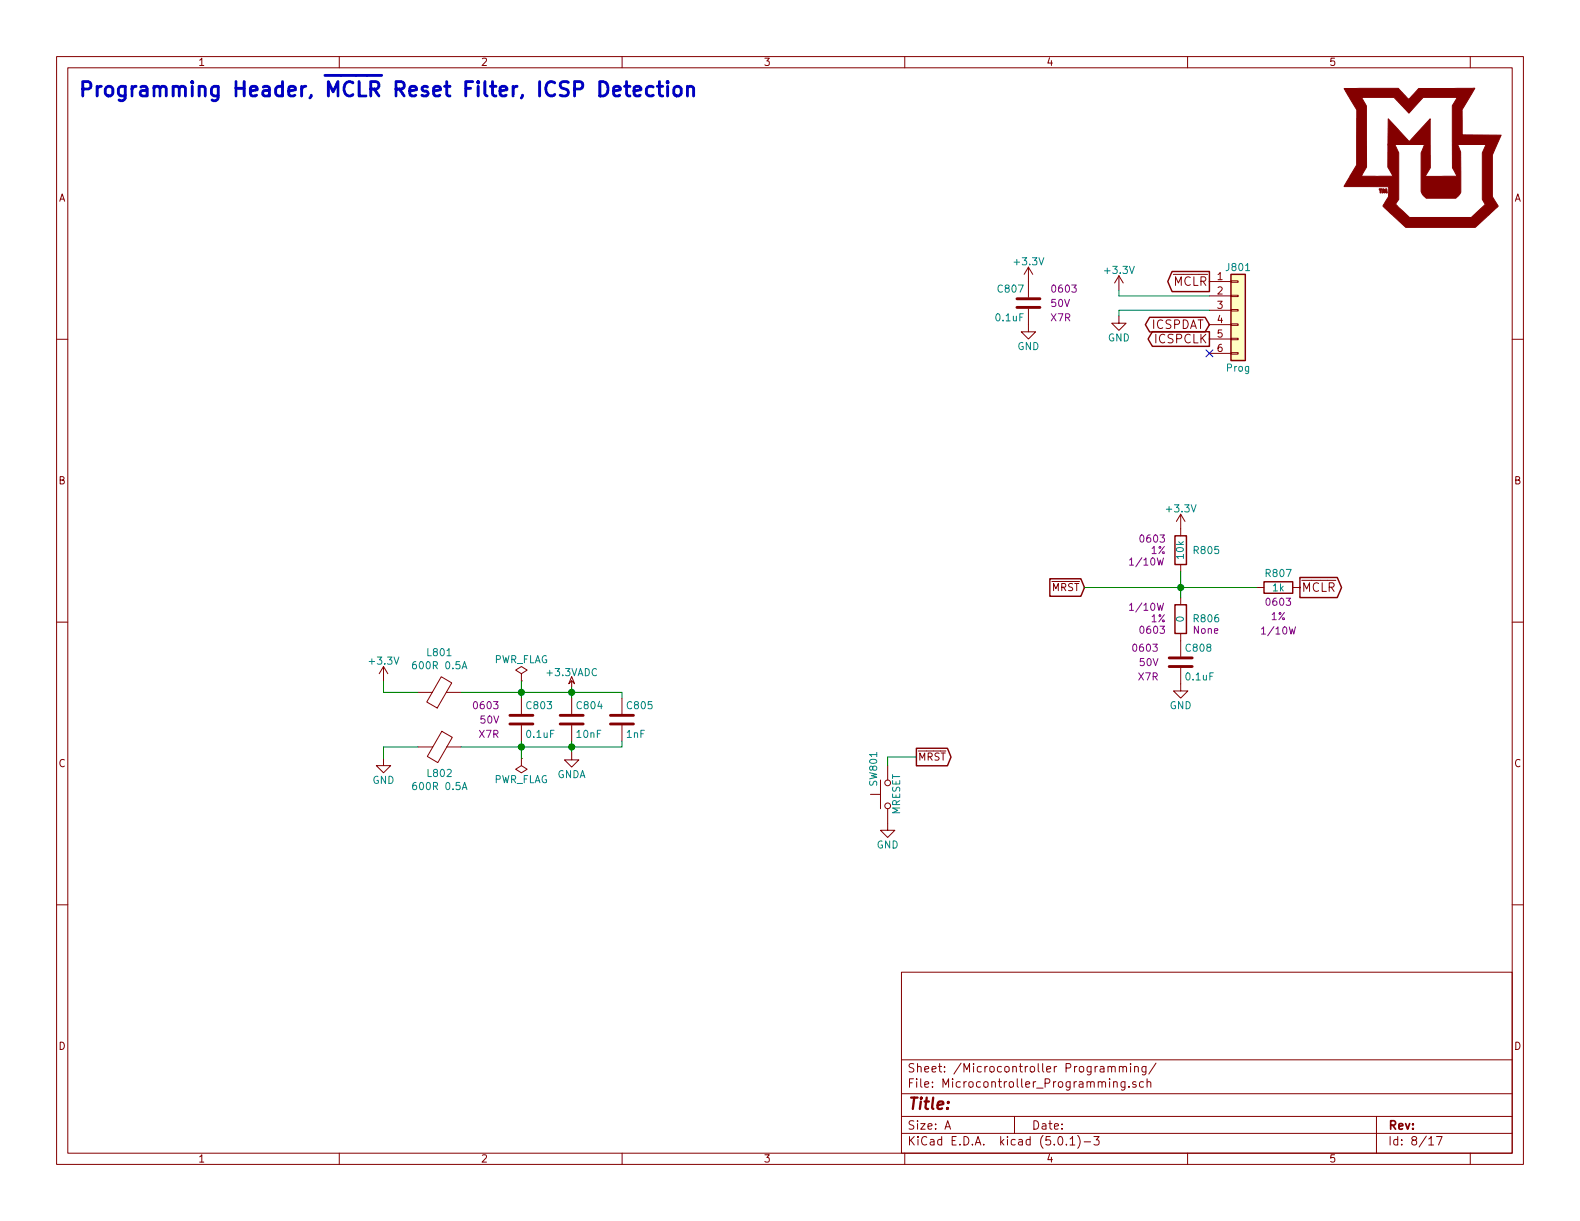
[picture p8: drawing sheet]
EESchema Schematic File Version 4
LIBS:AC_Power_Meter-cache
EELAYER 26 0
EELAYER END
$Descr A 11000 8500
encoding utf-8
Sheet 8 17
Title ""
Date ""
Rev ""
Comp ""
Comment1 ""
Comment2 ""
Comment3 ""
Comment4 ""
$EndDescr
$Comp
L Connector_Generic:Conn_01x06 J801
U 1 1
P 8620 2160
F 0 "J801" H 8620 2460 50  0000 C CNN
F 1 "Prog" H 8620 1760 50  0000 C CNN
F 2 "Custom Footprints Library:PICKIT3_Header" H 8620 2160 50  0001 C CNN
F 3 "" H 8620 2160 50  0001 C CNN
	1    8620 2160
	1    0    0    -1  
$EndComp
Text GLabel 8420 1960 0    60   Output ~ 0
~MCLR
Text GLabel 8420 2360 0    60   Output ~ 0
ICSPCLK
Text GLabel 8420 2260 0    60   BiDi ~ 0
ICSPDAT
NoConn ~ 8420 2460
$Comp
L power:GND #PWR0822
U 1 1
P 7790 2200
F 0 "#PWR0822" H 7790 1950 50  0001 C CNN
F 1 "GND" H 7790 2050 50  0000 C CNN
F 2 "" H 7790 2200 50  0001 C CNN
F 3 "" H 7790 2200 50  0001 C CNN
	1    7790 2200
	1    0    0    -1  
$EndComp
Wire Wire Line
	7790 2200 7790 2160
Wire Wire Line
	7790 2160 8420 2160
Wire Wire Line
	8420 2060 7790 2060
Wire Wire Line
	7790 2060 7790 2020
Text Notes 540  690  0    100  ~ 20
Programming Header, ~MCLR~ Reset Filter, ICSP Detection
$Comp
L power:GND #PWR0820
U 1 1
P 7160 2260
F 0 "#PWR0820" H 7160 2010 50  0001 C CNN
F 1 "GND" H 7160 2110 50  0000 C CNN
F 2 "" H 7160 2260 50  0001 C CNN
F 3 "" H 7160 2260 50  0001 C CNN
	1    7160 2260
	-1   0    0    -1  
$EndComp
$Comp
L Custom_Library:C_Custom C807
U 1 1
P 7160 2110
F 0 "C807" H 7185 2210 50  0000 L CNN
F 1 "0.1uF" H 7185 2010 50  0000 L CNN
F 2 "Capacitors_SMD:C_0603" H 7198 1960 50  0001 C CNN
F 3 "" H 7185 2210 50  0001 C CNN
F 4 "0603" H 7010 2210 50  0000 R CNN "display_footprint"
F 5 "50V" H 7010 2110 50  0000 R CNN "Voltage"
F 6 "X7R" H 7010 2010 50  0000 R CNN "Dielectric"
F 7 "490-8020-1-ND" H 7585 2610 60  0001 C CNN "Digi-Key PN"
	1    7160 2110
	-1   0    0    -1  
$EndComp
$Comp
L Custom_Library:R_Custom R805
U 1 1
P 8220 3830
F 0 "R805" H 8140 3830 50  0000 R CNN
F 1 "10k" V 8220 3830 50  0000 C CNN
F 2 "Resistors_SMD:R_0603" H 8220 3830 50  0001 C CNN
F 3 "" H 8220 3830 50  0001 C CNN
F 4 "0603" H 8320 3910 50  0000 L CNN "display_footprint"
F 5 "1%" H 8320 3830 50  0000 L CNN "Tolerance"
F 6 "1/10W" H 8330 3750 50  0000 L CNN "Wattage"
F 7 "RHM10KADCT-ND" H 8520 4230 60  0001 C CNN "Digi-Key PN"
	1    8220 3830
	-1   0    0    -1  
$EndComp
$Comp
L Custom_Library:R_Custom R807
U 1 1
P 8900 4090
F 0 "R807" V 8800 4090 50  0000 C CNN
F 1 "1k" V 8900 4090 50  0000 C CNN
F 2 "Resistors_SMD:R_0603" H 8900 4090 50  0001 C CNN
F 3 "" H 8900 4090 50  0001 C CNN
F 4 "0603" V 9000 4090 50  0000 C CNN "display_footprint"
F 5 "1%" V 9100 4090 50  0000 C CNN "Tolerance"
F 6 "1/10W" V 9200 4090 50  0000 C CNN "Wattage"
F 7 "MCT0603-1.00K-CFCT-ND" H 9200 4490 60  0001 C CNN "Digi-Key PN"
	1    8900 4090
	0    1    1    0   
$EndComp
Wire Wire Line
	8750 4090 8220 4090
Wire Wire Line
	8220 4090 8220 3980
Text GLabel 9050 4090 2    60   Output ~ 0
~MCLR
$Comp
L Custom_Library:R_Custom R806
U 1 1
P 8220 4310
F 0 "R806" H 8140 4310 50  0000 R CNN
F 1 "0" V 8220 4310 50  0000 C CNN
F 2 "Resistors_SMD:R_0603" H 8220 4310 50  0001 C CNN
F 3 "" H 8220 4310 50  0001 C CNN
F 4 "None" H 8140 4390 50  0000 R CNN "Config"
F 5 "0603" H 8320 4390 50  0000 L CNN "display_footprint"
F 6 "1%" H 8320 4310 50  0000 L CNN "Tolerance"
F 7 "1/10W" H 8330 4230 50  0000 L CNN "Wattage"
F 8 "" H 8520 4710 60  0001 C CNN "Digi-Key PN"
	1    8220 4310
	-1   0    0    1   
$EndComp
Wire Wire Line
	8220 4160 8220 4090
Connection ~ 8220 4090
$Comp
L Custom_Library:C_Custom C808
U 1 1
P 8220 4610
F 0 "C808" H 8245 4710 50  0000 L CNN
F 1 "0.1uF" H 8245 4510 50  0000 L CNN
F 2 "Capacitors_SMD:C_0603" H 8258 4460 50  0001 C CNN
F 3 "" H 8245 4710 50  0001 C CNN
F 4 "0603" H 8070 4710 50  0000 R CNN "display_footprint"
F 5 "50V" H 8070 4610 50  0000 R CNN "Voltage"
F 6 "X7R" H 8070 4510 50  0000 R CNN "Dielectric"
F 7 "490-8020-1-ND" H 8645 5110 60  0001 C CNN "Digi-Key PN"
	1    8220 4610
	1    0    0    -1  
$EndComp
$Comp
L power:GND #PWR0824
U 1 1
P 8220 4760
F 0 "#PWR0824" H 8220 4510 50  0001 C CNN
F 1 "GND" H 8220 4610 50  0000 C CNN
F 2 "" H 8220 4760 50  0001 C CNN
F 3 "" H 8220 4760 50  0001 C CNN
	1    8220 4760
	1    0    0    -1  
$EndComp
$Comp
L Custom_Library:MU_Logo #G801
U 1 1
P 9900 1100
F 0 "#G801" H 9900 614 60  0001 C CNN
F 1 "MU_Logo" H 9900 1586 60  0001 C CNN
F 2 "" H 9900 1100 50  0001 C CNN
F 3 "" H 9900 1100 50  0001 C CNN
	1    9900 1100
	1    0    0    -1  
$EndComp
$Comp
L Device:Ferrite_Bead L?
U 1 1
P 3060 4820
AR Path="/5BB27BCC/5BBA5EDA" Ref="L?"  Part="1" 
AR Path="/5BB27B84/5BBA5EDA" Ref="L?"  Part="1" 
AR Path="/5BB27BA3/5BBA5EDA" Ref="L801"  Part="1" 
F 0 "L801" V 3334 4820 50  0000 C CNN
F 1 "600R 0.5A" V 3243 4820 50  0000 C CNN
F 2 "Inductors_SMD:L_0603" V 2990 4820 50  0001 C CNN
F 3 "~" H 3060 4820 50  0001 C CNN
F 4 "732-1593-1-ND" V 3060 4820 50  0001 C CNN "Digi-Key PN"
	1    3060 4820
	0    -1   -1   0   
$EndComp
$Comp
L Device:Ferrite_Bead L?
U 1 1
P 3060 5200
AR Path="/5BB27BCC/5BBA5EE2" Ref="L?"  Part="1" 
AR Path="/5BB27B84/5BBA5EE2" Ref="L?"  Part="1" 
AR Path="/5BB27BA3/5BBA5EE2" Ref="L802"  Part="1" 
F 0 "L802" V 3242 5200 50  0000 C CNN
F 1 "600R 0.5A" V 3333 5200 50  0000 C CNN
F 2 "Inductors_SMD:L_0603" V 2990 5200 50  0001 C CNN
F 3 "~" H 3060 5200 50  0001 C CNN
F 4 "732-1593-1-ND" V 3060 5200 50  0001 C CNN "Digi-Key PN"
	1    3060 5200
	0    1    1    0   
$EndComp
$Comp
L Custom_Library:C_Custom C803
U 1 1
P 3630 5010
AR Path="/5BB27BA3/5BBA5EED" Ref="C803"  Part="1" 
AR Path="/5BB27B84/5BBA5EED" Ref="C?"  Part="1" 
F 0 "C803" H 3655 5110 50  0000 L CNN
F 1 "0.1uF" H 3655 4910 50  0000 L CNN
F 2 "Capacitors_SMD:C_0603" H 3668 4860 50  0001 C CNN
F 3 "" H 3655 5110 50  0001 C CNN
F 4 "0603" H 3480 5110 50  0000 R CNN "display_footprint"
F 5 "50V" H 3480 5010 50  0000 R CNN "Voltage"
F 6 "X7R" H 3480 4910 50  0000 R CNN "Dielectric"
F 7 "490-8020-1-ND" H 4055 5510 60  0001 C CNN "Digi-Key PN"
	1    3630 5010
	1    0    0    -1  
$EndComp
$Comp
L Custom_Library:C_Custom C804
U 1 1
P 3980 5010
AR Path="/5BB27BA3/5BBA5EF8" Ref="C804"  Part="1" 
AR Path="/5BB27B84/5BBA5EF8" Ref="C?"  Part="1" 
F 0 "C804" H 4005 5110 50  0000 L CNN
F 1 "10nF" H 4005 4910 50  0000 L CNN
F 2 "Capacitors_SMD:C_0603" H 4018 4860 50  0001 C CNN
F 3 "" H 4005 5110 50  0001 C CNN
F 4 "0603" H 3830 5110 50  0001 R CNN "display_footprint"
F 5 "50V" H 3830 5010 50  0001 R CNN "Voltage"
F 6 "X7R" H 3830 4910 50  0001 R CNN "Dielectric"
F 7 "1276-1921-1-ND" H 4405 5510 60  0001 C CNN "Digi-Key PN"
	1    3980 5010
	1    0    0    -1  
$EndComp
$Comp
L Custom_Library:C_Custom C805
U 1 1
P 4330 5010
AR Path="/5BB27BA3/5BBA5F03" Ref="C805"  Part="1" 
AR Path="/5BB27B84/5BBA5F03" Ref="C?"  Part="1" 
F 0 "C805" H 4355 5110 50  0000 L CNN
F 1 "1nF" H 4355 4910 50  0000 L CNN
F 2 "Capacitors_SMD:C_0603" H 4368 4860 50  0001 C CNN
F 3 "" H 4355 5110 50  0001 C CNN
F 4 "0603" H 4180 5110 50  0001 R CNN "display_footprint"
F 5 "50V" H 4180 5010 50  0001 R CNN "Voltage"
F 6 "X7R" H 4180 4910 50  0001 R CNN "Dielectric"
F 7 "478-1215-1-ND" H 4755 5510 60  0001 C CNN "Digi-Key PN"
	1    4330 5010
	1    0    0    -1  
$EndComp
Wire Wire Line
	3980 4780 3980 4820
Wire Wire Line
	3980 4820 4330 4820
Wire Wire Line
	4330 4820 4330 4860
Connection ~ 3980 4820
Wire Wire Line
	3980 4820 3980 4860
Wire Wire Line
	3980 4820 3630 4820
Wire Wire Line
	3630 4820 3630 4860
Wire Wire Line
	3980 5160 3980 5200
Wire Wire Line
	3980 5200 4330 5200
Wire Wire Line
	4330 5200 4330 5160
Connection ~ 3980 5200
Wire Wire Line
	3980 5200 3980 5240
Wire Wire Line
	3980 5200 3630 5200
Wire Wire Line
	3630 5200 3630 5160
Wire Wire Line
	3210 4820 3630 4820
Connection ~ 3630 4820
Wire Wire Line
	3210 5200 3630 5200
Connection ~ 3630 5200
$Comp
L power:+3.3VADC #PWR?
U 1 1
P 3980 4780
AR Path="/5BB27B84/5BBA5F1C" Ref="#PWR?"  Part="1" 
AR Path="/5BB27BA3/5BBA5F1C" Ref="#PWR0811"  Part="1" 
F 0 "#PWR0811" H 4130 4730 50  0001 C CNN
F 1 "+3.3VADC" H 3980 4880 50  0000 C CNN
F 2 "" H 3980 4780 50  0001 C CNN
F 3 "" H 3980 4780 50  0001 C CNN
	1    3980 4780
	1    0    0    -1  
$EndComp
$Comp
L power:GNDA #PWR?
U 1 1
P 3980 5240
AR Path="/5BB27B84/5BBA5F22" Ref="#PWR?"  Part="1" 
AR Path="/5BB27BA3/5BBA5F22" Ref="#PWR0812"  Part="1" 
F 0 "#PWR0812" H 3980 4990 50  0001 C CNN
F 1 "GNDA" H 3980 5090 50  0000 C CNN
F 2 "" H 3980 5240 50  0001 C CNN
F 3 "" H 3980 5240 50  0001 C CNN
	1    3980 5240
	1    0    0    -1  
$EndComp
Wire Wire Line
	2670 4740 2670 4820
Wire Wire Line
	2670 4820 2910 4820
$Comp
L power:GND #PWR?
U 1 1
P 2670 5280
AR Path="/5BB27B84/5BBA5F30" Ref="#PWR?"  Part="1" 
AR Path="/5BB27BA3/5BBA5F30" Ref="#PWR0805"  Part="1" 
F 0 "#PWR0805" H 2670 5030 50  0001 C CNN
F 1 "GND" H 2670 5130 50  0000 C CNN
F 2 "" H 2670 5280 50  0001 C CNN
F 3 "" H 2670 5280 50  0001 C CNN
	1    2670 5280
	1    0    0    -1  
$EndComp
Wire Wire Line
	2670 5280 2670 5200
Wire Wire Line
	2670 5200 2910 5200
$Comp
L power:PWR_FLAG #FLG0104
U 1 1
P 3630 5280
F 0 "#FLG0104" H 3630 5355 50  0001 C CNN
F 1 "PWR_FLAG" H 3630 5430 50  0000 C CNN
F 2 "" H 3630 5280 50  0001 C CNN
F 3 "~" H 3630 5280 50  0001 C CNN
	1    3630 5280
	-1   0    0    1   
$EndComp
$Comp
L power:PWR_FLAG #FLG0105
U 1 1
P 3630 4740
F 0 "#FLG0105" H 3630 4815 50  0001 C CNN
F 1 "PWR_FLAG" H 3630 4890 50  0000 C CNN
F 2 "" H 3630 4740 50  0001 C CNN
F 3 "~" H 3630 4740 50  0001 C CNN
	1    3630 4740
	1    0    0    -1  
$EndComp
Wire Wire Line
	3630 4740 3630 4820
Wire Wire Line
	3630 5280 3630 5200
Text GLabel 7550 4090 0    50   Input ~ 0
~MRST
Wire Wire Line
	7550 4090 8220 4090
$Comp
L Switch:SW_Push SW801
U 1 1
P 6180 5530
AR Path="/5BB27BA3/5BBDC59C" Ref="SW801"  Part="1" 
AR Path="/5BC25FFE/5BBDC59C" Ref="SW?"  Part="1" 
F 0 "SW801" H 6230 5630 50  0000 L CNN
F 1 "MRESET" H 6180 5470 50  0000 C CNN
F 2 "Buttons_Switches_THT:SW_PUSH_6mm" H 6180 5730 50  0001 C CNN
F 3 "" H 6180 5730 50  0001 C CNN
	1    6180 5530
	0    -1   -1   0   
$EndComp
$Comp
L power:GND #PWR?
U 1 1
P 6180 5730
AR Path="/5BB27B24/5BBDC5A3" Ref="#PWR?"  Part="1" 
AR Path="/5BB27BB5/5BBDC5A3" Ref="#PWR?"  Part="1" 
AR Path="/5BC25FFE/5BBDC5A3" Ref="#PWR?"  Part="1" 
AR Path="/5BB27BA3/5BBDC5A3" Ref="#PWR0801"  Part="1" 
F 0 "#PWR0801" H 6180 5480 50  0001 C CNN
F 1 "GND" H 6180 5580 50  0000 C CNN
F 2 "" H 6180 5730 50  0001 C CNN
F 3 "" H 6180 5730 50  0001 C CNN
	1    6180 5730
	1    0    0    -1  
$EndComp
Text GLabel 6380 5270 2    50   Output ~ 0
~MRST
Wire Wire Line
	6380 5270 6180 5270
Wire Wire Line
	6180 5270 6180 5330
$Comp
L power:+3.3V #PWR?
U 1 1
P 2670 4740
F 0 "#PWR?" H 2670 4590 50  0001 C CNN
F 1 "+3.3V" H 2670 4880 50  0000 C CNN
F 2 "" H 2670 4740 50  0001 C CNN
F 3 "" H 2670 4740 50  0001 C CNN
	1    2670 4740
	1    0    0    -1  
$EndComp
$Comp
L power:+3.3V #PWR?
U 1 1
P 7790 2020
F 0 "#PWR?" H 7790 1870 50  0001 C CNN
F 1 "+3.3V" H 7790 2160 50  0000 C CNN
F 2 "" H 7790 2020 50  0001 C CNN
F 3 "" H 7790 2020 50  0001 C CNN
	1    7790 2020
	1    0    0    -1  
$EndComp
$Comp
L power:+3.3V #PWR?
U 1 1
P 7160 1960
F 0 "#PWR?" H 7160 1810 50  0001 C CNN
F 1 "+3.3V" H 7160 2100 50  0000 C CNN
F 2 "" H 7160 1960 50  0001 C CNN
F 3 "" H 7160 1960 50  0001 C CNN
	1    7160 1960
	1    0    0    -1  
$EndComp
$Comp
L power:+3.3V #PWR?
U 1 1
P 8220 3680
F 0 "#PWR?" H 8220 3530 50  0001 C CNN
F 1 "+3.3V" H 8220 3820 50  0000 C CNN
F 2 "" H 8220 3680 50  0001 C CNN
F 3 "" H 8220 3680 50  0001 C CNN
	1    8220 3680
	1    0    0    -1  
$EndComp
$EndSCHEMATC
